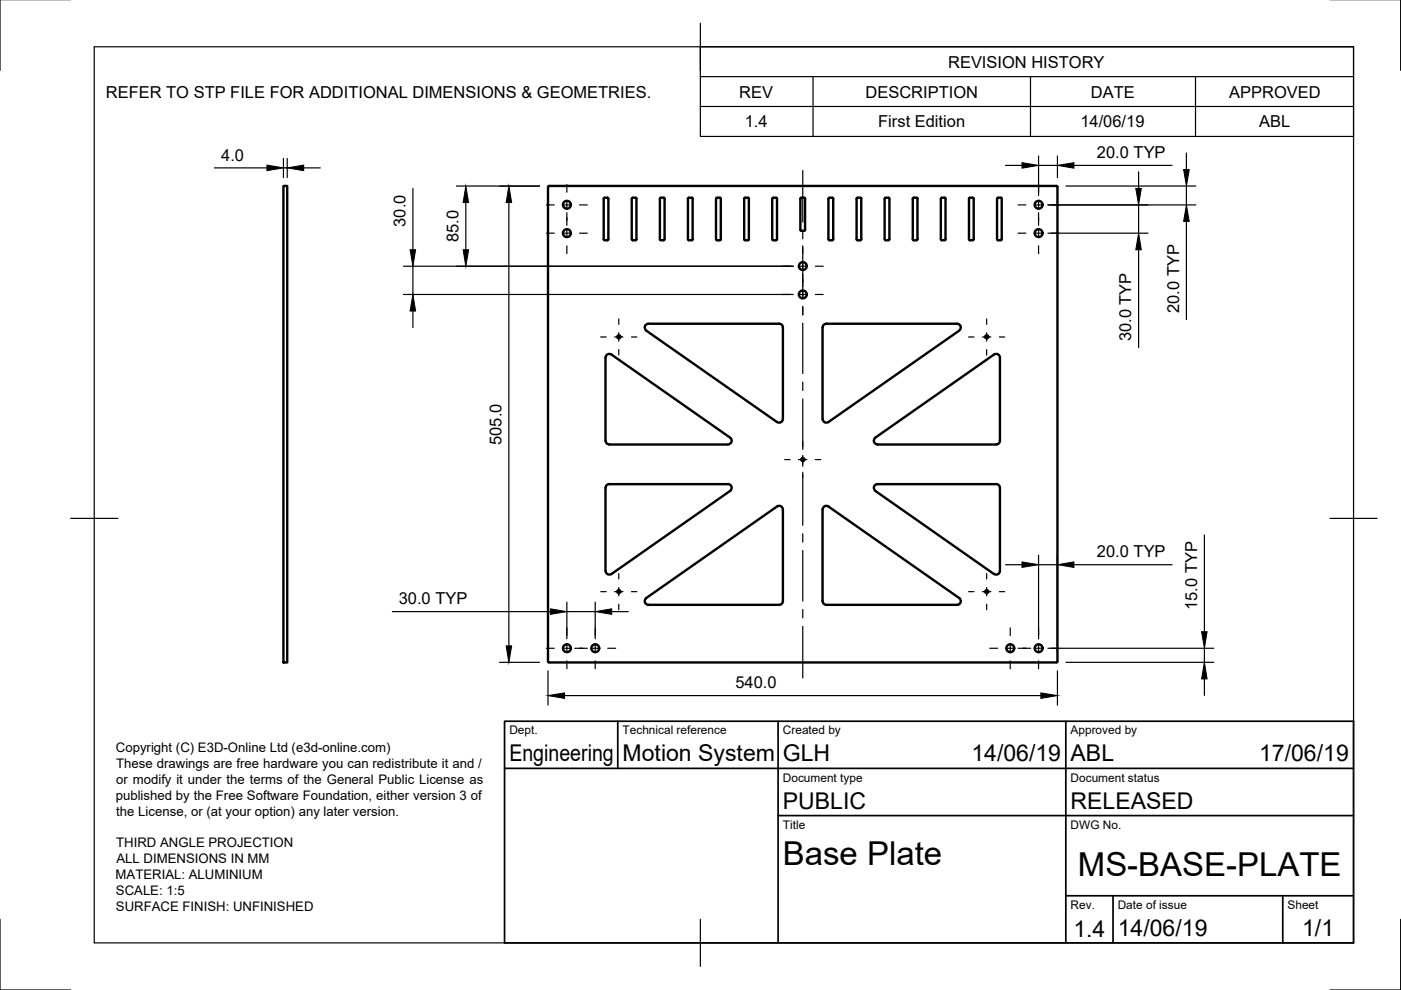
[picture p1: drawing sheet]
<svg xmlns="http://www.w3.org/2000/svg" width="297mm" height="210mm" viewBox="0 0 297 210" stroke-linecap="round" stroke-linejoin="round" font-family="sans-serif">
<!-- layer: Visible -->
<g fill="none" stroke="#000" stroke-width=".51">
<path d="M60.1 39.4h.8v101.1h-.8zM128.2 41.9h.6l.2 .2v8.6l-.2 .2h-.6M128.2 41.9l-.2 .2v8.6l.2 .2M134 42l.8-.1 .1 .2 .1 8.6-.3 .2h-.5l-.2-.2zM140.7 41.9h-.6l-.2 .2v8.6l.2 .2h.6M140.7 41.9l.2 .2v8.6l-.2 .2M146 41.9h.7l.2 .2v8.6l-.2 .2h-.7M146.1 41.9l-.2 .2v8.6l.2 .2M151.9 42l.7-.1 .2 .2v8.6l-.2 .2h-.6l-.2-.2zM158.8 42.1v8.6M158.8 42.1l-.2-.2h-.6l-.2 .2v8.6l.2 .2h.6l.2-.2M163.8 42l.7-.1 .2 .2v8.6l-.2 .2h-.6l-.2-.2z"/>
<path d="M170.7 42.1v6.6M170.7 48.7l-.2 .2h-.6l-.2-.2M170.7 42.1l-.2-.2h-.6l-.2 .2v6.6M175.7 42l.8-.1 .2 .2v8.6l-.3 .2h-.5l-.2-.2zM182.4 41.9h-.6l-.2 .2v8.6l.2 .2h.6M182.4 41.9l.2 .2v8.6l-.2 .2M187.8 41.9h.6l.2 .2v8.6l-.2 .2h-.6M187.8 41.9l-.2 .2v8.6l.2 .2M193.6 42l.7-.1 .2 .2v8.6l-.2 .2h-.6l-.2-.2zM199.5 42.1v8.6M199.5 50.7l.2 .2M199.7 41.9h.6l.2 .2"/>
<path d="M199.7 41.9l-.2 .2M200.5 42.1v8.6M200.5 50.7l-.2 .2h-.6M205.5 42l.7-.1 .2 .2v8.6l-.2 .2h-.6l-.2-.2zM211.4 42.1v8.6M211.4 50.7l.2 .2h.6M212.2 41.9h-.6l-.2 .2M212.2 41.9l.2 .2v8.6l-.2 .2M128.4 75.8v17.6a.79 .79 0 0 0 .8 .8h25.1a.81 .81 0 0 0 .8-.5 .81 .81 0 0 0-.3-.9M128.4 75.8a.79 .79 0 0 1 1.2-.6l25.2 17.6M165.2 68.6a.79 .79 0 0 1 .8 .8v19.4a.79 .79 0 0 1-1.3 .7l-27.7-19.4a.81 .81 0 0 1-.3-.9 .81 .81 0 0 1 .8-.6h27.7M174.4 69.4v19.4"/>
<path d="M174.4 69.4a.79 .79 0 0 1 .8-.8h27.7a.79 .79 0 0 1 .8 .6 .79 .79 0 0 1-.3 .9l-27.8 19.4a.8 .8 0 0 1-1.2-.7M212 75.8a.79 .79 0 0 0-1.2-.6l-25.2 17.6M212 75.8v17.6a.83 .83 0 0 1-.8 .8h-25.1a.79 .79 0 0 1-.8-.5 .79 .79 0 0 1 .3-.9M129.2 102.7h25.1M129.2 102.6a.79 .79 0 0 0-.8 .8v17.6M154.3 102.6a.79 .79 0 0 1 .8 .6 .79 .79 0 0 1-.3 .9M154.8 104.1l-25.2 17.6a.79 .79 0 0 1-1.2-.7M174.4 108v19.5M174.4 108a.79 .79 0 0 1 1.3-.6l27.7 19.4a.79 .79 0 0 1 .3 .9 .79 .79 0 0 1-.8 .5h-27.7a.79 .79 0 0 1-.8-.8M185.6 104.1l25.2 17.6a.79 .79 0 0 0 1.2-.7M186.1 102.7h25.1M186.1 102.6a.79 .79 0 0 0-.8 .6 .79 .79 0 0 0 .3 .9"/>
<path d="M211.2 102.6a.79 .79 0 0 1 .8 .8v17.6M166 127.4a.79 .79 0 0 1-.8 .8M166 127.5v-19.5a.79 .79 0 0 0-1.3-.6l-27.7 19.4a.8 .8 0 0 0-.3 .9 .8 .8 0 0 0 .8 .5h27.7M116.4 140.5h107.6M224 140.4l.2-.2-.1-100.7-107.7-.1-.2 .2v100.6l.2 .2"/>
<circle cx="120.2" cy="43.4" r=".84"/>
<circle cx="120.2" cy="49.4" r=".84"/>
<circle cx="170.2" cy="56.4" r=".84"/>
<circle cx="220.2" cy="49.4" r=".84"/>
<circle cx="220.2" cy="43.4" r=".84"/>
<circle cx="131.2" cy="71.4" r=".33"/>
<circle cx="170.2" cy="62.4" r=".84"/>
<circle cx="209.2" cy="71.4" r=".33"/>
<circle cx="170.2" cy="97.4" r=".33"/>
<circle cx="120.2" cy="137.4" r=".84"/>
<circle cx="126.2" cy="137.4" r=".84"/>
<circle cx="131.2" cy="125.4" r=".33"/>
<circle cx="209.2" cy="125.4" r=".33"/>
<circle cx="214.2" cy="137.4" r=".84"/>
<circle cx="220.2" cy="137.4" r=".84"/>
</g>
<!-- layer: Border -->
<path d="M0 -.1v15M297 -.1v15M20 9.9h267v190h-267zM148.5 4.9v10M15 109.9h10M282 109.9h10M0 194.9v15h15M148.5 194.9v10M297 194.9v15h-15" fill="none" stroke="#000" stroke-width=".25"/>
<!-- layer: TitleBlock -->
<path d="M107 152.9h180v47h-180zM131 152.9v10M165 152.9v47M226 152.9v47M107 162.9h180M165 172.9h122M226 189.9h61M236 189.9v10M272 189.9v10" fill="none" stroke="#000" stroke-width=".36"/>
<!-- layer: BOM -->
<path d="M148.5 9.9h138.5v19h-138.5zM148.5 16.2h138.5M172.4 16.2v12.7M218.5 16.2v12.7M253.5 16.2v12.7M148.5 22.6h138.5" fill="none" stroke="#000" stroke-width=".25"/>
<!-- layer: Dimensions -->
<g fill="none" stroke="#000" stroke-width=".25">
<path d="M45.4 35.6h11.2M60.1 33.6v4M60.1 35.6h.8M60.9 33.6v4M64.4 35.6h3.5M87.5 40v13M96.8 39.4h17.6M213.2 35.1h3.5M220.2 33.1v8.3M220.2 35.1h4M224.2 33.1v4.5M226 39.4h27.5"/>
<path d="M227.7 35.1h20.8M241.4 36.4v3.6M251.5 32.4v3.6M251.5 39.4v4M85.5 56.4h82.7M87.5 56.4v6M98.8 42.9v10.1M107.9 42.9v94M222.2 43.4h31.3M222.2 49.4h21.2M241.4 43.4v6M241.4 53v20.7"/>
<path d="M251.5 46.9v20.8M85.5 62.4h82.7M87.5 65.9v3.5M213.2 119.7h3.5M220.2 117.7v17.7M220.2 119.7h4M224.2 117.7v20.5M227.7 119.7h20.8M255.4 113.4v20.5M83.2 129.7h33.5M120.2 127.7v7.7M120.2 129.7h6"/>
<path d="M126.2 127.7v7.7M129.7 129.7h3.5M222.2 137.4h35.1M255.4 137.4v3M105.9 140.4h8.5M116.2 142.2v7.3M119.7 147.5h101M224.2 142.2v7.3M226 140.4h31.3M255.4 143.9v3.5"/>
</g>
<g fill="#000" stroke="#000" stroke-width=".21">
<path d="M56.6 35l3.5 .6-3.5 .6zM60.9 35.6l3.5-.6v1.2zM216.7 34.5l3.5 .6-3.5 .6zM224.2 35.1l3.5-.6v1.2zM240.8 40h1.2l-.6 3.4zM251 36h1.1l-.6 3.4zM87 53h1.1l-.6 3.4zM98.2 53h1.2l-.6 3.4zM98.8 39.4l.6 3.5h-1.2zM107.9 39.4l.6 3.5h-1.2zM241.4 49.4l.6 3.6h-1.2zM251.5 43.4l.6 3.5h-1.1z"/>
<path d="M87.5 62.4l.6 3.5h-1.1zM216.7 119.1l3.5 .6-3.5 .6zM224.2 119.7l3.5-.6v1.2zM107.3 136.9h1.2l-.6 3.5zM116.7 129.1l3.5 .6-3.5 .6zM126.2 129.7l3.5-.6v1.2zM254.8 133.9h1.1l-.5 3.5zM116.2 147.5l3.5-.6v1.2zM220.7 146.9l3.5 .6-3.5 .6zM255.4 140.4l.5 3.5h-1.1z"/>
</g>
<!-- layer: Center Lines -->
<g fill="none" stroke="#000" stroke-width=".25">
<path d="M120.2 39.1v1.7M170.2 36.1v11M220.2 39.1v1.7M115.8 49.4h1.7M115.8 43.4h1.7M119.3 49.4h1.8M119.3 43.4h1.8M120.2 42.6v1.7M120.2 45.1v2.7M120.2 48.5v1.8M120.2 52.1v1.7M122.9 49.4h1.6"/>
<path d="M122.9 43.4h1.6M165.9 56.4h1.6M169.3 56.4h1.8M170.2 48.9v1.7M170.2 52.1v11.2M172.9 56.4h1.6M215.9 49.4h1.6M215.9 43.4h1.6M219.3 49.4h1.8M219.3 43.4h1.8M220.2 42.6v1.7M220.2 45.1v2.7"/>
<path d="M220.2 48.5v1.8M220.2 52.1v1.7M222.9 49.4h1.6M222.9 43.4h1.6M127.4 71.5h1.1M130.3 71.5h1.8M131.2 67.6v1.2M131.2 70.5v1.8M131.2 74.1v1.2M133.9 71.5h1.1M165.9 62.4h1.6M169.3 62.4h1.8"/>
<path d="M170.2 64.9v1.9M170.2 68.5v10.7M172.9 62.4h1.6M205.4 71.5h1.1M208.3 71.5h1.8M209.2 67.6v1.2M209.2 70.5v1.8M209.2 74.1v1.2M211.9 71.5h1.1M166.4 97.4h1.1M169.3 97.4h1.8M170.2 81v1.8"/>
<path d="M170.2 84.6v10.7M170.2 96.6v2.3M172.9 97.4h1.1M170.2 100.1v11.3M170.2 113.2v1.7M170.2 116.7v10.7M115.8 137.4h1.7M119.3 137.4h1.8M120.2 133.1v1.7M120.2 136.6v1.7M121.9 137.4h2.6M125.3 137.4h1.8"/>
<path d="M126.2 133.1v1.7M126.2 136.6v1.7M127.4 125.4h1.1M128.9 137.4h1.6M130.3 125.4h1.8M131.2 121.6v1.2M131.2 124.6v1.7M131.2 128.1v1.2M133.9 125.4h1.1M170.2 129.2v1.8M170.2 132.8v10.9M205.4 125.4h1.1"/>
<path d="M208.3 125.4h1.8M209.2 121.6v1.2M209.2 124.6v1.7M209.2 128.1v1.2M209.8 137.4h1.7M211.9 125.4h1.1M213.3 137.4h1.8M214.2 133.1v1.7M214.2 136.6v1.7M215.9 137.4h2.6M219.3 137.4h1.8M220.2 133.1v1.7"/>
<path d="M220.2 136.6v1.7M222.9 137.4h1.6M120.2 140.1v1.7M126.2 140.1v1.7M214.2 140.1v1.7M220.2 140.1v1.7"/>
</g>
<g font-size="7">
<text x="166" y="183.4">Base Plate</text>
<text x="228.5" y="185.8">MS-BASE-PLATE</text>
</g>
<g font-size="4.9">
<text x="108" y="161.4">Engineering</text>
<text x="132" y="161.4">Motion System</text>
<text x="166" y="161.4">GLH</text>
<text x="206" y="161.4">14/06/19</text>
<text x="227" y="161.4">ABL</text>
<text x="267" y="161.4">17/06/19</text>
<text x="166" y="171.4">PUBLIC</text>
<text x="227" y="171.4">RELEASED</text>
<text x="227.6" y="198.6">1.4</text>
<text x="237" y="198.4">14/06/19</text>
<text x="276.1" y="198.6">1/1</text>
</g>
<g font-size="3.5">
<text x="201" y="14.3">REVISION HISTORY</text>
<text x="22.4" y="20.7">REFER TO STP FILE FOR ADDITIONAL DIMENSIONS &amp; GEOMETRIES.</text>
<text x="156.7" y="20.7">REV</text>
<text x="183.5" y="20.7">DESCRIPTION</text>
<text x="231.3" y="20.7">DATE</text>
<text x="260.6" y="20.7">APPROVED</text>
<text x="157.9" y="27">1.4</text>
<text x="186.2" y="27">First Edition</text>
<text x="229.1" y="27">14/06/19</text>
<text x="267" y="27">ABL</text>
<text x="46.9" y="34.1">4.0</text>
<text x="232.6" y="33.5">20.0 TYP</text>
<text x="86" y="48.1" transform="rotate(-90 86 48.1)">30.0</text>
<text x="97.2" y="51.3" transform="rotate(-90 97.2 51.3)">85.0</text>
<text x="250" y="66.4" transform="rotate(-90 250 66.4)">20.0 TYP</text>
<text x="239.9" y="72.4" transform="rotate(-90 239.9 72.4)">30.0 TYP</text>
<text x="106.4" y="94.3" transform="rotate(-90 106.4 94.3)">505.0</text>
<text x="232.6" y="118.2">20.0 TYP</text>
<text x="84.5" y="128.1">30.0 TYP</text>
<text x="253.8" y="129.3" transform="rotate(-90 253.8 129.3)">15.0 TYP</text>
<text x="155.9" y="145.9">540.0</text>
</g>
<g font-size="2.8">
<text x="24.6" y="159.4">Copyright (C) E3D-Online Ltd (e3d-online.com)</text>
<text x="24.6" y="166.2">or modify it under the terms of the General Public License as</text>
<text x="24.6" y="162.8">These drawings are free hardware you can redistribute it and /</text>
<text x="24.5" y="169.6">published by the Free Software Foundation, either version 3 of</text>
<text x="24.7" y="172.9">the License, or (at your option) any later version.</text>
<text x="24.6" y="179.6">THIRD ANGLE PROJECTION</text>
<text x="24.7" y="183">ALL DIMENSIONS IN MM</text>
<text x="24.5" y="186.3">MATERIAL: ALUMINIUM</text>
<text x="24.6" y="189.7">SCALE: 1:5</text>
<text x="24.6" y="193.1">SURFACE FINISH: UNFINISHED</text>
</g>
<g font-size="2.5">
<text x="108" y="155.7">Dept.</text>
<text x="132" y="155.7">Technical reference</text>
<text x="166" y="155.7">Created by</text>
<text x="227" y="155.7">Approved by</text>
<text x="166" y="165.7">Document type</text>
<text x="227" y="165.7">Document status</text>
<text x="166" y="175.7">Title</text>
<text x="227" y="175.7">DWG No.</text>
<text x="227" y="192.7">Rev.</text>
<text x="237" y="192.7">Date of issue</text>
<text x="273" y="192.7">Sheet</text>
</g>
</svg>
